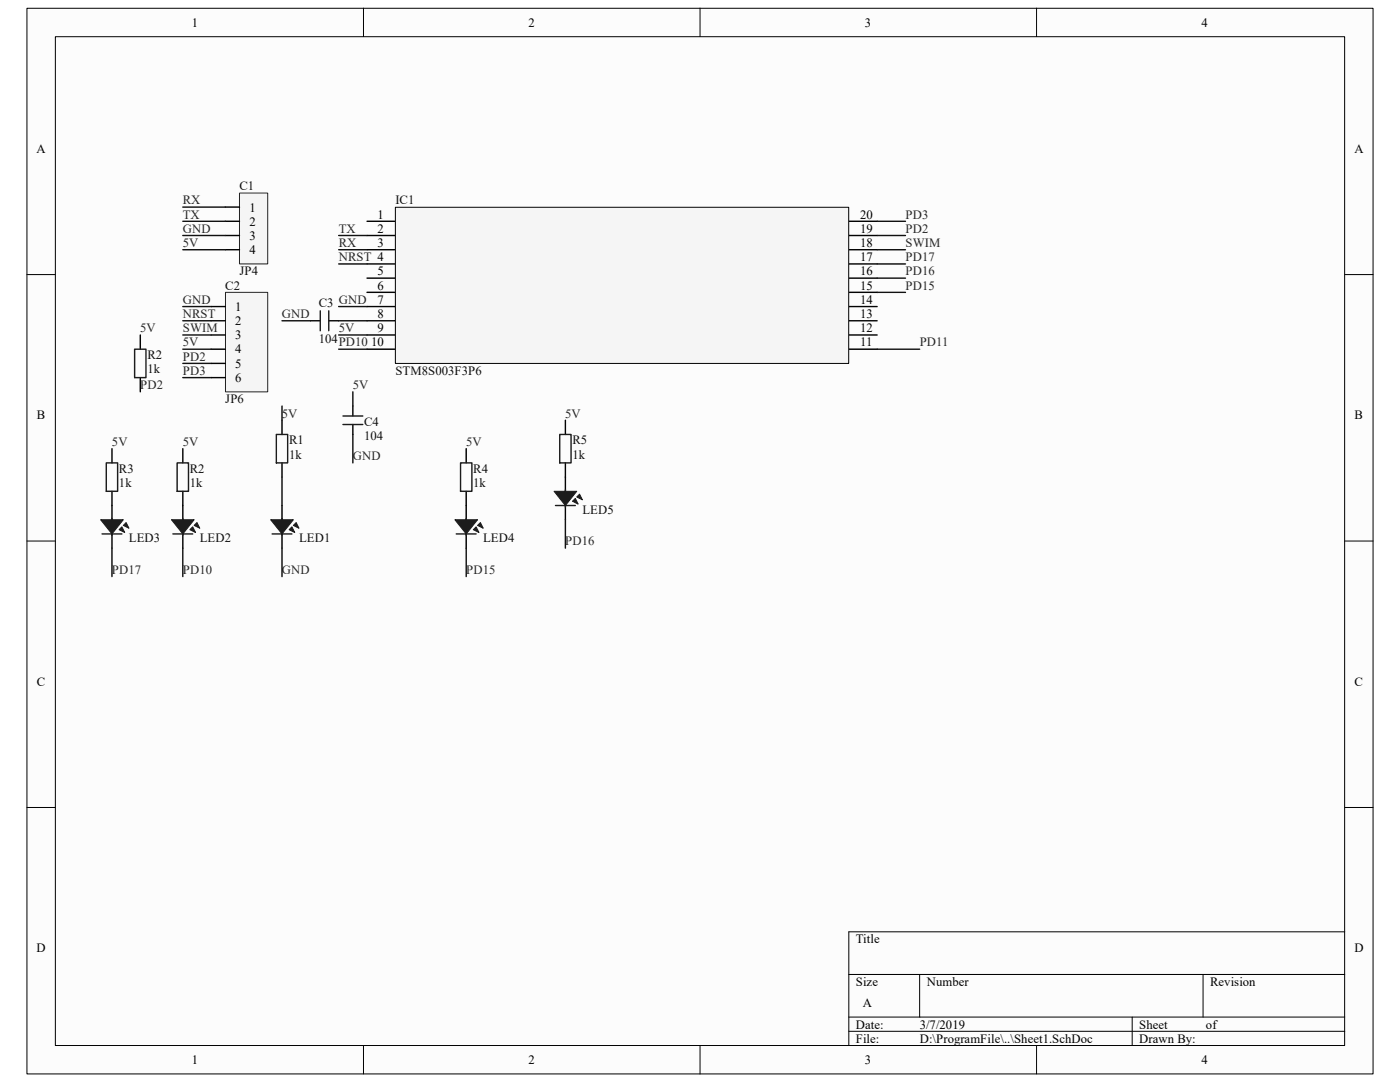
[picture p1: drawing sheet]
<svg xmlns="http://www.w3.org/2000/svg" width="279mm" height="216mm" viewBox="0 0 279 216" stroke-linecap="round" stroke-linejoin="round" font-family="sans-serif">
<path d="M5.4 1.7h268.6v212.6h-268.6z" fill="#fcfcfc"/>
<path d="M5.4 1.7h268.6v212.6h-268.6z" fill="none" stroke="#000" stroke-width=".2"/>
<path d="M11.1 7.4h257.3v201.2h-257.3z" fill="#fcfcfc"/>
<g fill="none" stroke="#000" stroke-width=".2">
<path d="M11 7.3h257.4v201.3h-257.4zM72.5 1.6v5.7M139.7 1.6v5.7M206.9 1.6v5.7M5.4 54.8h5.6M268.4 54.8h5.6M5.4 108h5.6M268.4 108h5.6M5.4 161.1h5.6M268.4 161.1h5.6M169.4 194.4h99M183.5 194.4v8.5"/>
<path d="M240.1 194.4v8.5M268.4 185.9h-99v22.7M72.5 208.6v5.7M139.7 208.6v5.7M169.4 202.9h99M169.4 205.8h99M206.9 208.6v5.7M226 202.9v5.7"/>
</g>
<g fill="none" stroke="#000" stroke-width=".28">
<path d="M73.2 44.2h5.7M73.2 47h5.7M73.2 49.8h5.7M73.2 52.7h5.7M73.2 55.5h5.7M73.2 58.3h5.7M169.4 44.2h5.7M169.4 47h5.7M169.4 49.8h5.7M169.4 52.7h5.7M169.4 55.5h5.7M169.4 58.3h5.7"/>
<path d="M73.2 61.2h5.7M73.2 64h5.7M73.2 66.8h5.7M73.2 69.7h5.7M169.4 61.2h5.7M169.4 64h5.7M169.4 66.8h5.7M169.4 69.7h5.7"/>
</g>
<path d="M79 41.4h90.4v31.1h-90.4z" fill="#f5f5f5"/>
<path d="M78.9 41.4h90.5v31.1h-90.5z" fill="none" stroke="#000" stroke-width=".2"/>
<path d="M47.8 38.6h5.6v14.1h-5.6z" fill="#f5f5f5"/>
<path d="M47.8 38.5h5.6v14.2h-5.6z" fill="none" stroke="#262626" stroke-width=".2"/>
<path d="M45 41.3h2.8M45 44.2h2.8M45 47h2.8M45 49.8h2.8" fill="none" stroke="#000" stroke-width=".28"/>
<path d="M45 58.4h8.4v19.8h-8.4z" fill="#f5f5f5"/>
<path d="M45 58.3h8.4v19.9h-8.4z" fill="none" stroke="#262626" stroke-width=".2"/>
<path d="M42.1 61.2h2.9M42.1 64h2.9M42.1 66.8h2.9M42.1 69.7h2.9M42.1 72.5h2.9M42.1 75.3h2.9M61.9 64h2M65.6 64h2M56.3 83.9v2.8M56.3 92.4v2.8" fill="none" stroke="#000" stroke-width=".28"/>
<path d="M63.9 62v4M65.6 62v4M55.1 86.7h2.3v5.7h-2.3z" fill="none" stroke="#1c1c1c" stroke-width=".28"/>
<path d="M58.5 104.8l.6-.5 .6 1.1z" fill="#1c1c1c"/>
<path d="M58.5 104.8l.6-.5 .6 1.1z" fill="none" stroke="#1c1c1c" stroke-width=".2"/>
<path d="M58.3 105.1l.5 1.2-1.1-.6z" fill="#1c1c1c"/>
<path d="M58.3 105.1l.5 1.2-1.1-.6z" fill="none" stroke="#1c1c1c" stroke-width=".2"/>
<path d="M54 103.7h4.5l-2.2 2.8z" fill="#1c1c1c"/>
<path d="M54 103.7h4.5l-2.2 2.8z" fill="none" stroke="#1c1c1c" stroke-width=".2"/>
<path d="M26.9 69.7h2.2v5.6h-2.2zM35.4 92.4h2.2v5.6h-2.2zM68.4 83h4M68.4 84.7h4M54.3 106.5h4M56.3 103.4v.9M56.3 106.3v.5" fill="none" stroke="#1c1c1c" stroke-width=".28"/>
<path d="M28 66.8v2.9M28 75.3v2.9M36.5 89.5v2.9M36.5 98v2.9M70.4 81v2M70.4 84.7v2M56.3 100.9v2.8M56.3 106.5v2.9" fill="none" stroke="#000" stroke-width=".28"/>
<path d="M38.7 104.8l.6-.5 .6 1.1z" fill="#1c1c1c"/>
<path d="M38.7 104.8l.6-.5 .6 1.1z" fill="none" stroke="#1c1c1c" stroke-width=".2"/>
<path d="M38.5 105.1l.5 1.2-1.1-.6z" fill="#1c1c1c"/>
<path d="M38.5 105.1l.5 1.2-1.1-.6z" fill="none" stroke="#1c1c1c" stroke-width=".2"/>
<path d="M34.2 103.7h4.5l-2.2 2.8z" fill="#1c1c1c"/>
<path d="M34.2 103.7h4.5l-2.2 2.8z" fill="none" stroke="#1c1c1c" stroke-width=".2"/>
<path d="M21.2 92.4h2.3v5.6h-2.3zM34.5 106.5h4M36.5 103.4v.9M36.5 106.3v.5" fill="none" stroke="#1c1c1c" stroke-width=".28"/>
<path d="M22.3 89.5v2.9M22.3 98v2.9M36.5 100.9v2.8M36.5 106.5v2.9" fill="none" stroke="#000" stroke-width=".28"/>
<path d="M24.6 104.8l.6-.5 .5 1.1z" fill="#1c1c1c"/>
<path d="M24.6 104.8l.6-.5 .5 1.1z" fill="none" stroke="#1c1c1c" stroke-width=".2"/>
<path d="M24.3 105.1l.6 1.2-1.1-.6z" fill="#1c1c1c"/>
<path d="M24.3 105.1l.6 1.2-1.1-.6z" fill="none" stroke="#1c1c1c" stroke-width=".2"/>
<path d="M20.1 103.7h4.5l-2.3 2.8z" fill="#1c1c1c"/>
<path d="M20.1 103.7h4.5l-2.3 2.8z" fill="none" stroke="#1c1c1c" stroke-width=".2"/>
<path d="M91.9 92.4h2.3v5.6h-2.3zM20.4 106.5h3.9M22.3 103.4v.9M22.3 106.3v.5" fill="none" stroke="#1c1c1c" stroke-width=".28"/>
<path d="M93 89.5v2.9M93 98v2.9M22.3 100.9v2.8M22.3 106.5v2.9" fill="none" stroke="#000" stroke-width=".28"/>
<path d="M95.9 104.3l.5 1.1-1.1-.6z" fill="#1c1c1c"/>
<path d="M95.9 104.3l.5 1.1-1.1-.6z" fill="none" stroke="#1c1c1c" stroke-width=".2"/>
<path d="M95 105.1l.6 1.2-1.1-.6z" fill="#1c1c1c"/>
<path d="M95 105.1l.6 1.2-1.1-.6z" fill="none" stroke="#1c1c1c" stroke-width=".2"/>
<path d="M90.8 103.7h4.5l-2.3 2.8z" fill="#1c1c1c"/>
<path d="M90.8 103.7h4.5l-2.3 2.8z" fill="none" stroke="#1c1c1c" stroke-width=".2"/>
<path d="M111.7 86.7h2.3v5.7h-2.3zM91.1 106.5h3.9M93 103.4v.9M93 106.3v.5" fill="none" stroke="#1c1c1c" stroke-width=".28"/>
<path d="M112.8 83.9v2.8M112.8 92.4v2.8M93 100.9v2.8M93 106.5v2.9" fill="none" stroke="#000" stroke-width=".28"/>
<path d="M115.7 98.6l.5 1.1-1.1-.5z" fill="#1c1c1c"/>
<path d="M115.7 98.6l.5 1.1-1.1-.5z" fill="none" stroke="#1c1c1c" stroke-width=".2"/>
<path d="M114.3 100l.5-.5 .6 1.1z" fill="#1c1c1c"/>
<path d="M114.3 100l.5-.5 .6 1.1z" fill="none" stroke="#1c1c1c" stroke-width=".2"/>
<path d="M110.6 98h4.5l-2.3 2.9z" fill="#1c1c1c"/>
<path d="M110.6 98h4.5l-2.3 2.9z" fill="none" stroke="#1c1c1c" stroke-width=".2"/>
<path d="M112.8 97.8v.8M110.9 100.9h3.9M112.8 100.6v.6" fill="none" stroke="#1c1c1c" stroke-width=".28"/>
<path d="M112.8 95.2v2.8M112.8 100.9v2.8" fill="none" stroke="#000" stroke-width=".28"/>
<g fill="none" stroke="#0e0e0e" stroke-width=".28">
<path d="M36.5 49.8h8.5M36.5 47h8.5M36.5 44.2h8.5M36.5 41.3h8.5M67.6 49.8h5.6M67.6 47h5.6M67.6 52.7h5.6M175.1 49.8h5.6M175.1 47h5.6M175.1 44.2h5.6M175.1 52.7h5.6M175.1 58.3h5.6"/>
<path d="M175.1 55.5h5.6M36.5 61.2h5.6M36.5 64h5.6M36.5 66.8h5.6M36.5 69.7h5.6M36.5 72.5h5.6M36.5 75.3h5.6M56.3 64h5.6M67.6 61.2h5.6M67.6 64h5.6M67.6 66.8h5.6M67.6 69.7h5.6"/>
<path d="M70.4 78.2v2.8M175.1 69.7h8.4M56.3 81v2.9M56.3 95.2v5.7M70.4 86.7v5.7M22.3 109.4v5.6M36.5 109.4v5.6M56.3 109.4v5.6M93 109.4v5.6M112.8 103.7v5.7"/>
</g>
<g font-size="2.5">
<text x="38.3" y="5.3">1</text>
<text x="105.5" y="5.3">2</text>
<text x="172.6" y="5.3">3</text>
<text x="239.8" y="5.3">4</text>
<text x="7.3" y="30.5">A</text>
<text x="270.3" y="30.5">A</text>
<text x="49.8" y="42.2">1</text>
<text x="49.8" y="45">2</text>
<text x="49.8" y="47.8">3</text>
<text x="75.4" y="43.6">1</text>
<text x="75.4" y="46.4">2</text>
<text x="171.7" y="43.6">20</text>
<text x="171.7" y="46.4">19</text>
<text x="49.8" y="50.7">4</text>
<text x="75.4" y="49.3">3</text>
<text x="171.7" y="49.3">18</text>
<text x="171.7" y="52.1">17</text>
<text x="75.4" y="54.9">5</text>
<text x="75.4" y="57.8">6</text>
<text x="171.7" y="54.9">16</text>
<text x="171.7" y="57.8">15</text>
<text x="46.9" y="62">1</text>
<text x="46.9" y="64.9">2</text>
<text x="75.4" y="60.6">7</text>
<text x="75.4" y="63.5">8</text>
<text x="171.7" y="60.6">14</text>
<text x="171.7" y="63.5">13</text>
<text x="46.9" y="67.7">3</text>
<text x="46.9" y="70.5">4</text>
<text x="74.1" y="69.1">10</text>
<text x="75.4" y="66.3">9</text>
<text x="171.7" y="66.3">12</text>
<text x="171.7" y="69.1">11</text>
<text x="46.9" y="73.4">5</text>
<text x="46.9" y="76.2">6</text>
<text x="7.4" y="83.6">B</text>
<text x="270.3" y="83.6">B</text>
<text x="7.4" y="136.8">C</text>
<text x="270.3" y="136.8">C</text>
<text x="7.3" y="190">D</text>
<text x="170.8" y="188.2">Title</text>
<text x="270.3" y="190">D</text>
<text x="170.8" y="196.7">Size</text>
<text x="184.9" y="196.7">Number</text>
<text x="241.5" y="196.7">Revision</text>
<text x="172.2" y="201">A</text>
<text x="170.8" y="205.2">Date:</text>
<text x="170.8" y="208.1">File:</text>
<text x="183.5" y="205.2">3/7/2019</text>
<text x="183.5" y="208.1">D:\ProgramFile\..\Sheet1.SchDoc</text>
<text x="227.4" y="205.2">Sheet</text>
<text x="227.4" y="208.1">Drawn By:</text>
<text x="240.7" y="205.2">of</text>
<text x="38.3" y="212.3">1</text>
<text x="105.5" y="212.3">2</text>
<text x="172.6" y="212.3">3</text>
<text x="239.8" y="212.3">4</text>
</g>
<g font-size="2.5" fill="#262626">
<text x="36.5" y="40.8">RX</text>
<text x="36.5" y="46.4">GND</text>
<text x="36.5" y="43.6">TX</text>
<text x="67.6" y="46.4">TX</text>
<text x="180.7" y="46.4">PD2</text>
<text x="180.7" y="43.6">PD3</text>
<text x="36.5" y="49.3">5V</text>
<text x="67.6" y="49.3">RX</text>
<text x="67.6" y="52.1">NRST 4</text>
<text x="180.7" y="49.3">SWIM</text>
<text x="180.7" y="52.1">PD17</text>
<text x="180.7" y="54.9">PD16</text>
<text x="180.7" y="57.8">PD15</text>
<text x="36.5" y="63.5">NRST</text>
<text x="36.5" y="60.6">GND</text>
<text x="56.3" y="63.5">GND</text>
<text x="28" y="66.3">5V</text>
<text x="36.5" y="66.3">SWIM</text>
<text x="36.5" y="69.1">5V</text>
<text x="36.5" y="72">PD2</text>
<text x="67.6" y="66.3">5V</text>
<text x="183.5" y="69.1">PD11</text>
<text x="28" y="77.6">PD2</text>
<text x="36.5" y="74.8">PD3</text>
<text x="70.4" y="77.6">5V</text>
<text x="56.3" y="83.3">5V</text>
<text x="112.8" y="83.3">5V</text>
<text x="22.4" y="89">5V</text>
<text x="36.5" y="89">5V</text>
<text x="93" y="89">5V</text>
<text x="70.4" y="91.8">GND</text>
<text x="112.8" y="108.8">PD16</text>
<text x="22.4" y="114.5">PD17</text>
<text x="36.5" y="114.5">PD10</text>
<text x="56.3" y="114.5">GND</text>
<text x="93" y="114.5">PD15</text>
</g>
<g font-size="2.5" fill="#0e0e0e">
<text x="47.8" y="37.9">C1</text>
<text x="78.9" y="40.8">IC1</text>
<text x="45" y="57.8">C2</text>
<text x="47.8" y="54.9">JP4</text>
<text x="63.6" y="61.2">C3 GND</text>
<text x="29.4" y="71.7">R2</text>
<text x="63.6" y="68.5">104PD10</text>
<text x="29.4" y="74.5">1k</text>
<text x="78.9" y="74.8">STM8S003F3P6</text>
<text x="45" y="80.5">JP6</text>
<text x="57.7" y="88.7">R1</text>
<text x="72.7" y="85">C4</text>
<text x="72.7" y="87.8">104</text>
<text x="114.3" y="88.7">R5</text>
<text x="23.7" y="94.4">R3</text>
<text x="37.9" y="94.4">R2</text>
<text x="57.7" y="91.5">1k</text>
<text x="94.4" y="94.4">R4</text>
<text x="114.3" y="91.5">1k</text>
<text x="23.7" y="97.2">1k</text>
<text x="37.9" y="97.2">1k</text>
<text x="94.4" y="97.2">1k</text>
<text x="116.2" y="102.6">LED5</text>
<text x="25.7" y="108.2">LED3</text>
<text x="39.9" y="108.2">LED2</text>
<text x="59.7" y="108.2">LED1</text>
<text x="96.4" y="108.2">LED4</text>
</g>
</svg>
